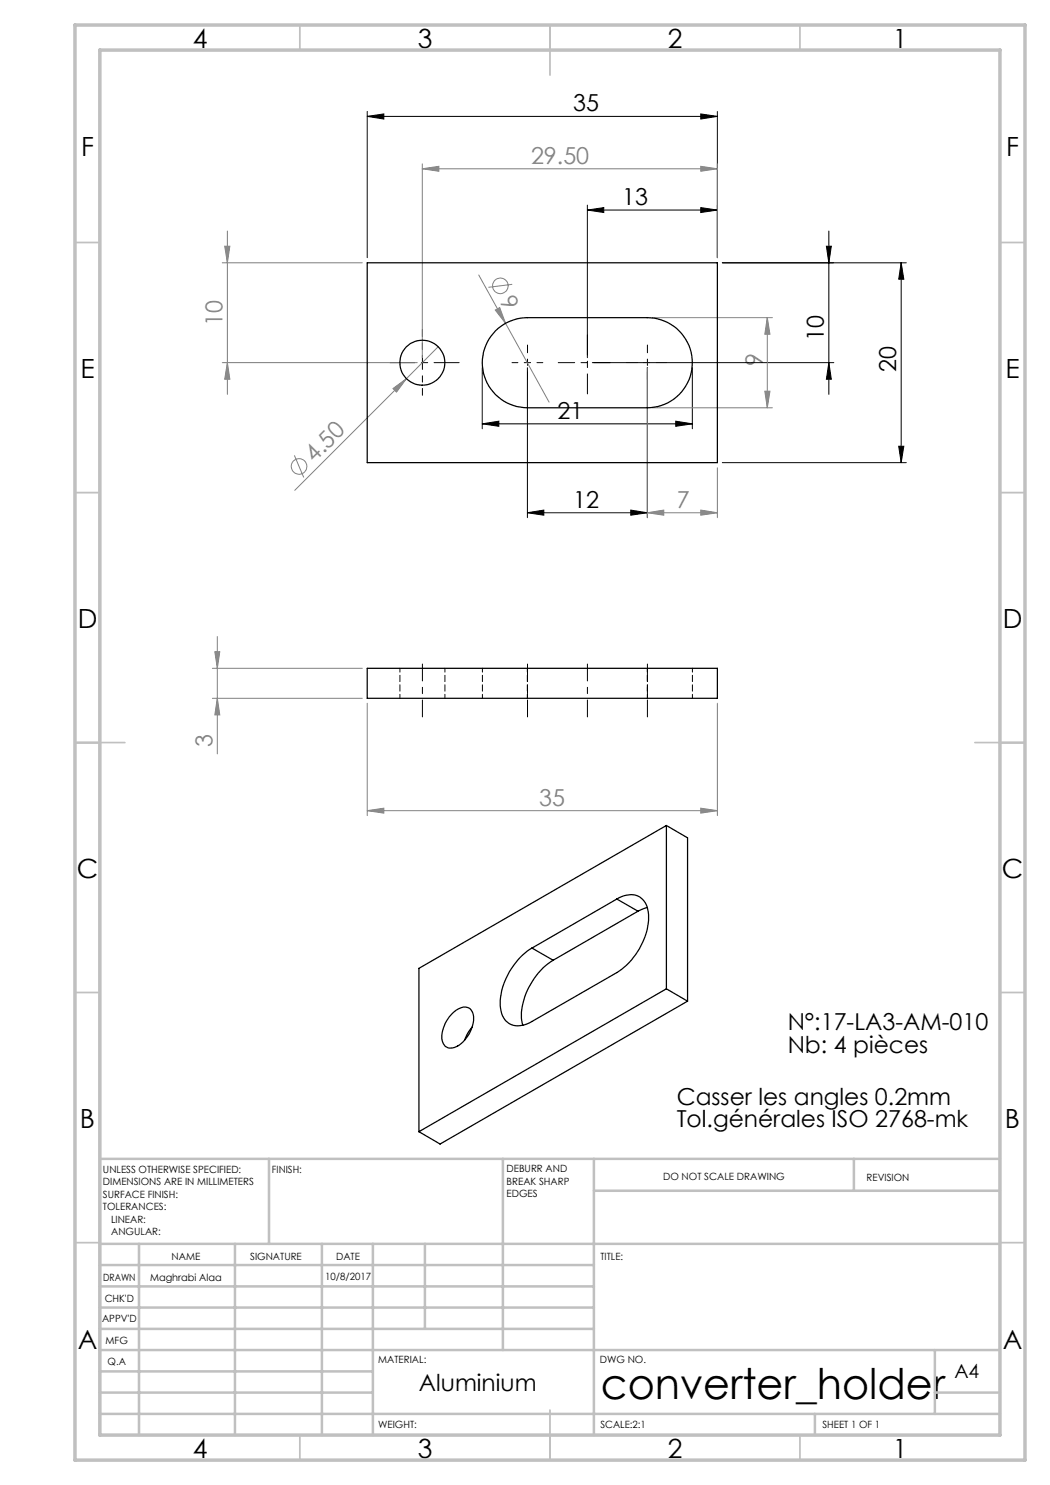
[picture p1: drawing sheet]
<svg xmlns="http://www.w3.org/2000/svg" width="210mm" height="297mm" viewBox="0 0 210 297" stroke-linecap="round" stroke-linejoin="round" font-family="sans-serif">
<g fill="none" stroke="#808080" stroke-width=".2">
<path d="M84.5 33.8l3.3-.5v1zM84.5 32.8v38.7M84.5 33.8h59M140.2 33.3l3.3 .5-3.3 .5zM143.5 32.8v18.7M44.5 52.6h28M44.9 49.2h1.1l-.5 3.4zM45.5 46.2v32.7M95.7 55l14.1 25.4M102.4 56.9l-4.7 .6M44.5 72.5h39M45.5 72.5l.5 3.3h-1.1z"/>
<path d="M78.6 77.7l2.7-2-2 2.7zM81.3 75.7l-22.4 22.4M87.6 69.4l-6.3 6.3M99.1 62l.8-.5 1.2 3.2zM129.5 73.6v29.9M130.5 63.5h24M153 78.2h1l-.5 3.4zM153.5 63.5v18.1M153.5 63.5l.5 3.3h-1zM58.9 91.1l1.8 4.4M130.5 81.6h24M143.5 93.6v9.9"/>
<path d="M129.5 102.5l3.3-.5v1zM129.5 102.5h14M140.2 102l3.3 .5-3.3 .5zM42.5 133.7h30M42.5 139.7h30M43 130.3h1l-.5 3.4zM43.5 139.7l.5 3.3h-1zM43.5 127.3v23.5M73.4 140.6v22.5M143.5 140.6v22.5M73.4 162.1l3.4-.5v1zM73.4 162.1h70.1"/>
<path d="M140.2 161.6l3.3 .5-3.3 .5z"/>
<circle cx="100.1" cy="57.2" r="1.55"/>
<circle cx="59.8" cy="93.3" r="1.57"/>
</g>
<g fill="none" stroke="#000" stroke-width=".2">
<path d="M73.4 23.3l3.4-.5v1zM73.4 22.3v29.2M73.4 23.3h70.1M140.2 22.8l3.3 .5-3.3 .5zM143.5 22.3v29.2M117.5 42l3.3-.5v1zM117.5 41v30.5M117.5 42h26M140.2 41.5l3.3 .5-3.3 .5zM165.3 49.2h1l-.5 3.4zM165.8 46.2v32.7M180.2 52.6l.6 3.2h-1.1z"/>
<path d="M180.2 52.6v39.9M181.3 52.6h-36.8M96.4 73.6v12.2M105.5 73.6v29.9M118.5 72.5h48.3M129.5 73.5v30M138.5 73.6v12.2M165.8 72.5l.5 3.3h-1zM96.4 84.8l3.4-.6v1.1zM96.4 84.8h42.1M135.1 84.2l3.4 .6-3.4 .5zM144.5 92.5h36.8"/>
<path d="M179.7 89.2h1.1l-.6 3.3zM105.5 102.5l3.3-.5v1zM105.5 102.5h24M126.2 102l3.3 .5-3.3 .5z"/>
</g>
<path d="M91.8 72.5h-13.8" fill="none" stroke="#000" stroke-width=".2" stroke-dasharray="15.2 1.3 1.3 1.3" stroke-dashoffset="10.2"/>
<path d="M84.5 72.5v6.6" fill="none" stroke="#000" stroke-width=".2" stroke-dasharray="15.2 1.3 1.3 1.3" stroke-dashoffset="13.9"/>
<path d="M84.5 72.5v-6.6" fill="none" stroke="#000" stroke-width=".2" stroke-dasharray="15.2 1.3 1.3 1.3" stroke-dashoffset="13.8"/>
<path d="M117.5 67v11.8" fill="none" stroke="#000" stroke-width=".2" stroke-dasharray="15.2 1.3 1.3 1.3" stroke-dashoffset="11.2"/>
<path d="M111.6 72.5h10.4" fill="none" stroke="#000" stroke-width=".2" stroke-dasharray="15.2 1.3 1.3 1.3" stroke-dashoffset="12"/>
<path d="M108.6 72.5h-6.2" fill="none" stroke="#000" stroke-width=".2" stroke-dasharray="15.2 1.3 1.3 1.3" stroke-dashoffset="14.1"/>
<path d="M105.5 75.9v-6.9M129.5 69v6.9" fill="none" stroke="#000" stroke-width=".2" stroke-dasharray="15.2 1.3 1.3 1.3" stroke-dashoffset="13.7"/>
<path d="M84.5 132.8v10.6M105.5 132.8v10.6M117.5 132.8v10.6M129.5 132.8v10.6" fill="none" stroke="#000" stroke-width=".2" stroke-dasharray="15.2 1.3 1.3 1.3" stroke-dashoffset="11.9"/>
<path d="M133.3 72.5h-7.9" fill="none" stroke="#c0c0c0" stroke-width=".2" stroke-dasharray="15.2 1.3 1.3 1.3" stroke-dashoffset="13.2"/>
<g fill="none" stroke="#c0c0c0" stroke-width=".35">
<path d="M60 5v5M110 5v10M160 5v5M15 48.5h5M200 48.5h5M15 98.5h5M200 98.5h5M15 148.5h10M195 148.5h10M15 198.5h5M200 198.5h5M15 248.5h5"/>
<path d="M200 248.5h5M60 287v5M110 282v10M160 287v5"/>
</g>
<g fill="none" stroke="#c0c0c0" stroke-width=".5">
<path d="M53.8 231.8v17M100.6 231.8v38.2M118.8 231.8v55.2M118.8 238.2h81.2M170.8 231.8v6.4M200 231.8h-180v55.2M20 248.8h180M20 257.3h98.8M20 253h98.8M27.8 248.8v38.2M47 248.8v38.2M64.4 248.8v38.2"/>
<path d="M74.6 248.8v38.2M85 248.8v17M20 265.8h98.8M20 261.5h98.8M20 278.5h54.6M20 274.3h54.6M20 270h180M187 278.5h13M187 270v12.8M20 282.8h180M163 282.8v4.2"/>
</g>
<path d="M15 5h190v287h-190zM20 10h180v277h-180z" fill="none" stroke="#c0c0c0" stroke-width=".7"/>
<g fill="#000">
<path d="M73.4 23.3l3.4-.5v1zM140.2 22.8l3.3 .5-3.3 .5z"/>
<path d="M117.5 42l3.3-.5v1zM140.2 41.5l3.3 .5-3.3 .5z"/>
<path d="M180.2 52.6l.6 3.2h-1.1zM179.7 89.2h1.1l-.6 3.3z"/>
<path d="M165.8 72.5l.5 3.3h-1zM165.3 49.2h1l-.5 3.4z"/>
<path d="M96.4 84.8l3.4-.6v1.1zM135.1 84.2l3.4 .6-3.4 .5z"/>
<path d="M126.2 102l3.3 .5-3.3 .5zM105.5 102.5l3.3-.5v1z"/>
</g>
<g fill="#808080">
<path d="M99.1 62l.8-.5 1.2 3.2z"/>
<path d="M78.6 77.7l2.7-2-2 2.7z"/>
<path d="M73.4 162.1l3.4-.5v1zM140.2 161.6l3.3 .5-3.3 .5z"/>
<path d="M84.5 33.8l3.3-.5v1zM140.2 33.3l3.3 .5-3.3 .5zM129.5 102.5l3.3-.5v1zM140.2 102l3.3 .5-3.3 .5z"/>
<path d="M45.5 72.5l.5 3.3h-1.1zM44.9 49.2h1.1l-.5 3.4z"/>
<path d="M153.5 63.5l.5 3.3h-1zM153 78.2h1l-.5 3.4z"/>
<path d="M43 130.3h1l-.5 3.4zM43.5 139.7l.5 3.3h-1z"/>
</g>
<g fill="none" stroke="#000" stroke-width=".25">
<path d="M73.4 52.6h70.1v39.9h-70.1zM99.1 66.2a9.2 9.2 0 0 1 6.4-2.7h24a9 9 0 0 1 9 9 9 9 0 0 1-9 9.1h-24a9 9 0 0 1-8.3-5.6 9 9 0 0 1 1.9-9.8zM73.4 133.7h70.1v6h-70.1zM123.4 179.8a4 4 0 0 1 5.4 .4 7.4 7.4 0 0 1 .5 6.4 14.3 14.3 0 0 1-5.9 7.9l-17 9.8a4 4 0 0 1-5.4-.4 7.5 7.5 0 0 1-.5-6.4 14.4 14.4 0 0 1 5.9-7.9M123.4 179.8l-17 9.8M123.4 179.8l4.2 2.4M133.3 165.1v32.7M133.3 165.1l4.2 2.5v32.6M133.3 165.1l-49.5 28.6v32.6M106.4 189.6l4.2 2.4M110.6 192a13.7 13.7 0 0 0-6.2 12.2l.2 .9M127.6 182.2l-17 9.8"/>
<path d="M129.5 181.5l-1.9 .7M133.3 197.8l4.2 2.4M133.3 197.8l-49.5 28.5M90.5 202.7a2.83 2.83 0 0 1 3.6-.9 4.2 4.2 0 0 1 0 4.6 5.1 5.1 0 0 1-4.2 3.2 2.2 2.2 0 0 1-1.5-2.7 7.2 7.2 0 0 1 2.1-4.2zM94.4 205.5l-.9 1.2-.6 1.3M137.5 200.2l-49.5 28.6-4.2-2.5"/>
<circle cx="84.5" cy="72.5" r="4.5"/>
</g>
<path d="M80 133.6v6M89 139.6v-6M96.5 133.6v6M105.5 133.6v6M105.5 139.6v-6M129.5 139.6v-6M129.5 133.6v6M138.5 139.6v-6" fill="none" stroke="#000" stroke-width=".2" stroke-dasharray="1.3 .6" stroke-dashoffset=".5"/>
<text font-size="8.5" x="120.2" y="279.7">converter_holder</text>
<g font-size="5.3">
<text x="38.5" y="9.5">4</text>
<text x="83.5" y="9.5">3</text>
<text x="133.6" y="9.5">2</text>
<text x="178.6" y="9.5">1</text>
<text x="16.2" y="31.3">F</text>
<text x="201.2" y="31.3">F</text>
<text x="16.1" y="75.5">E</text>
<text x="201.1" y="75.5">E</text>
<text x="15.5" y="125.5">D</text>
<text x="200.5" y="125.5">D</text>
<text x="15.4" y="175.5">C</text>
<text x="200.4" y="175.5">C</text>
<text x="16" y="225.5">B</text>
<text x="201" y="225.5">B</text>
<text x="15.5" y="269.8">A</text>
<text x="200.5" y="269.8">A</text>
<text x="38.5" y="291.5">4</text>
<text x="83.5" y="291.5">3</text>
<text x="133.6" y="291.5">2</text>
<text x="178.6" y="291.5">1</text>
</g>
<g font-size="4.7">
<text x="114.6" y="22.3">35</text>
<text x="124.5" y="41">13</text>
<text x="164.8" y="68.3" transform="rotate(-90 164.8 68.3)">10</text>
<text x="179.2" y="74.4" transform="rotate(-90 179.2 74.4)">20</text>
<text x="111.5" y="83.7">21</text>
<text x="114.6" y="101.5">12</text>
<text x="157.5" y="206">N°:17-LA3-AM-010</text>
<text x="157.5" y="210.5">Nb: 4 pièces</text>
<text x="135.3" y="221">Casser les angles 0.2mm</text>
<text x="135.3" y="225.5">Tol.générales ISO 2768-mk</text>
<text x="83.8" y="278.2">Aluminium</text>
</g>
<g font-size="4.7" fill="#808080">
<text x="106.2" y="32.7">29.50</text>
<text x="44.5" y="65.2" transform="rotate(-90 44.5 65.2)">10</text>
<text x="99.8" y="60.2" transform="rotate(61 99.8 60.2)">9</text>
<text x="152.5" y="73.1" transform="rotate(-90 152.5 73.1)">9</text>
<text x="62.9" y="92.7" transform="rotate(-45 62.9 92.7)">4.50</text>
<text x="135.4" y="101.5">7</text>
<text x="42.5" y="149.4" transform="rotate(-90 42.5 149.4)">3</text>
<text x="107.9" y="161.1">35</text>
</g>
<text font-size="3.9" x="190.9" y="275.5">A4</text>
<g font-size="2">
<text x="20.6" y="234.6">UNLESS OTHERWISE SPECIFIED:</text>
<text x="20.6" y="237.1">DIMENSIONS ARE IN MILLIMETERS</text>
<text x="20.6" y="239.6">SURFACE FINISH:</text>
<text x="54.4" y="234.6">FINISH:</text>
<text x="101.3" y="234.5">DEBURR AND</text>
<text x="101.3" y="237">BREAK SHARP</text>
<text x="101.3" y="239.5">EDGES</text>
<text x="132.6" y="236">DO NOT SCALE DRAWING</text>
<text x="173.3" y="236.2">REVISION</text>
<text x="20.6" y="242.1">TOLERANCES:</text>
<text x="22.2" y="244.6">LINEAR:</text>
<text x="22.2" y="247.1">ANGULAR:</text>
<text x="34.3" y="252">NAME</text>
<text x="50" y="251.9">SIGNATURE</text>
<text x="67.2" y="251.9">DATE</text>
<text x="120.1" y="251.9">TITLE:</text>
<text x="20.6" y="256.1">DRAWN</text>
<text x="30" y="256.1">Maghrabi Alaa</text>
<text x="65" y="255.9">10/8/2017</text>
<text x="20.9" y="260.3">CHK'D</text>
<text x="20.4" y="264.4">APPV'D</text>
<text x="21.1" y="268.8">MFG</text>
<text x="21.5" y="273">Q.A</text>
<text x="75.6" y="272.5">MATERIAL:</text>
<text x="120" y="272.5">DWG NO.</text>
<text x="75.6" y="285.5">WEIGHT:</text>
<text x="120.1" y="285.6">SCALE:2:1</text>
<text x="164.5" y="285.6">SHEET 1 OF 1</text>
</g>
</svg>
